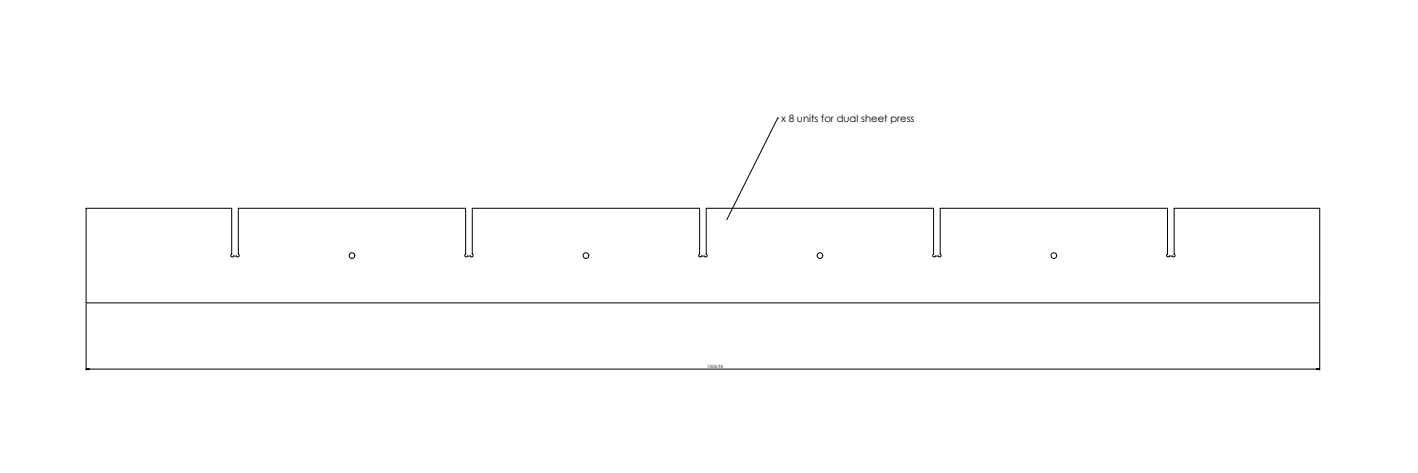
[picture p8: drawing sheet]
<svg xmlns="http://www.w3.org/2000/svg" width="1500mm" height="500mm" viewBox="0 0 1500 500" stroke-linecap="round" stroke-linejoin="round" font-family="sans-serif">
<g fill="none" stroke="#000" stroke-width="1.06">
<path d="M823 125h.1M823 125l-54 107M91 220h154v49a1.5 1.5 0 0 0 0 2 1.5 1.5 0 0 0 2 0h3a1.5 1.5 0 0 0 3 0 1.5 1.5 0 0 0-1-2v-49h241v49a1.5 1.5 0 0 0-1 2 1.5 1.5 0 0 0 2 0h4a1.5 1.5 0 0 0 2 0 1.5 1.5 0 0 0 0-2v-49h240v49a1.5 1.5 0 0 0 0 2 1.5 1.5 0 0 0 2 0h3a1.5 1.5 0 0 0 3 0 1.5 1.5 0 0 0-1-2v-49h241v49a1.5 1.5 0 0 0-1 2 1.5 1.5 0 0 0 2 0h4a1.5 1.5 0 0 0 2 0 1.5 1.5 0 0 0 0-2v-49h240v49a1.5 1.5 0 0 0-1 2 1.5 1.5 0 0 0 3 0h3a1.5 1.5 0 0 0 3 0 1.5 1.5 0 0 0-1-2v-49h154v100h-1305zM91 321v70M1396 321v70M91 390h3v1zM91 390h1305M1393 390h3l-3 1z"/>
<circle cx="372" cy="270" r="3"/>
<circle cx="620" cy="270" r="3"/>
<circle cx="867" cy="270" r="3"/>
<circle cx="1115" cy="270" r="3"/>
</g>
<g fill="#000">
<path d="M769 232v1z"/>
<path d="M1393 390h3l-3 1zM91 390h3v1z"/>
</g>
<text font-size="10.6" x="826" y="129">x 8 units for dual sheet press</text>
<text font-size="4.7" x="748" y="389">1304.94</text>
</svg>
